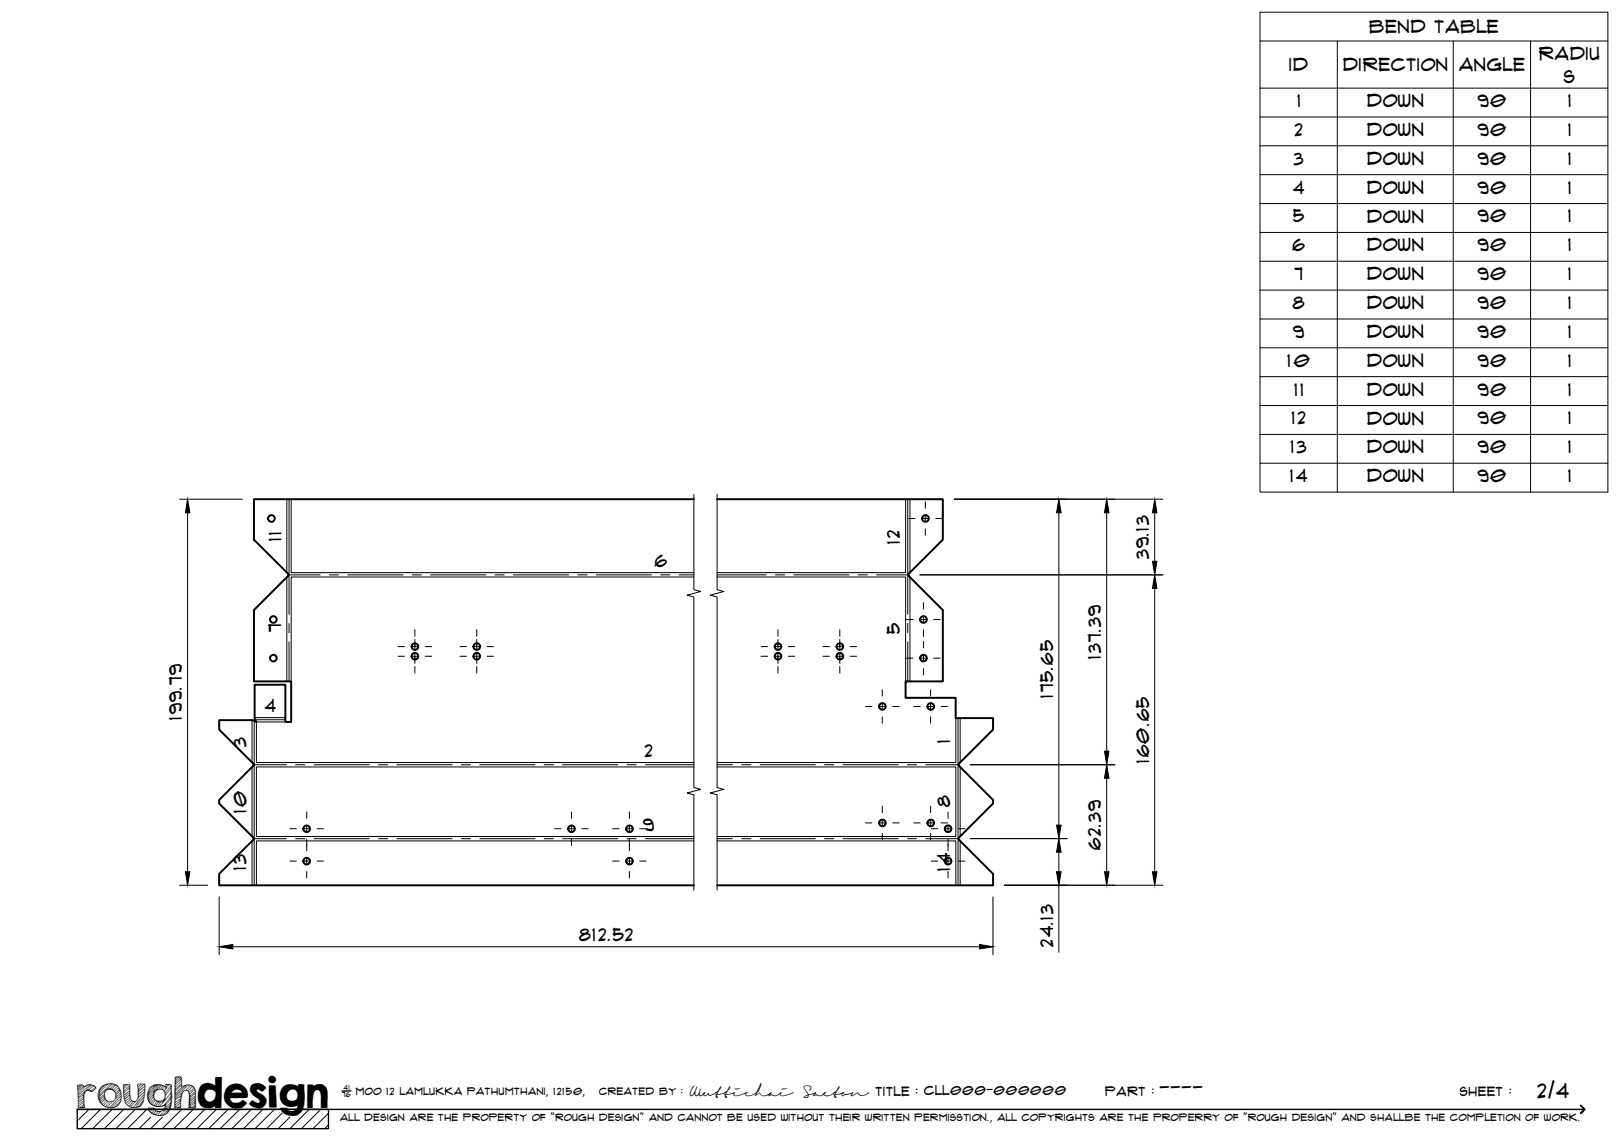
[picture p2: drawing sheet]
<svg xmlns="http://www.w3.org/2000/svg" width="420mm" height="297mm" viewBox="0 0 420 297" stroke-linecap="round" stroke-linejoin="round" font-family="sans-serif">
<!-- layer: Visible -->
<g fill="none" stroke="#000" stroke-width=".51">
<path d="M179.5 129.2h-113.8v10.4l8.9 9-.1 .5-8.8 8.7v18.5h9.6v10.5h-1.5v-9.6h-7.9v8.6l.4 1-1-.5h-8.6v2.5l8.9 8.9-.1 .5-8.8 8.8v.9l8.7 8.7 .2 .3-.1 .4M185.5 129.2h58.4v10.4l-8.7 8.8-.1 .5 8.8 8.9v18.5h-9.6v4.3h12.9v5.2h9.7v3l-8.7 8.7-.2 .5 8.9 9v.9l-8.7 8.7-.2 .5 .2 .2M65.4 217.4l-8.7 8.7v3h122.8M248.2 217.4l8.7 8.7v3h-71.4"/>
<circle cx="70.2" cy="134.2" r=".86"/>
<circle cx="239.4" cy="134.2" r=".86"/>
<circle cx="70.7" cy="160.3" r=".86"/>
<circle cx="70.7" cy="170.3" r=".86"/>
<circle cx="107.3" cy="167.3" r=".86"/>
<circle cx="107.3" cy="169.8" r=".86"/>
<circle cx="123.3" cy="167.3" r=".86"/>
<circle cx="123.3" cy="169.8" r=".86"/>
<circle cx="201.3" cy="167.3" r=".86"/>
<circle cx="201.3" cy="169.8" r=".86"/>
<circle cx="217.3" cy="167.3" r=".86"/>
<circle cx="217.3" cy="169.8" r=".86"/>
<circle cx="238.9" cy="170.3" r=".86"/>
<circle cx="238.9" cy="160.3" r=".86"/>
<circle cx="228.3" cy="182.8" r=".86"/>
<circle cx="240.8" cy="182.8" r=".86"/>
<circle cx="79.3" cy="214.4" r=".86"/>
<circle cx="147.9" cy="214.4" r=".86"/>
<circle cx="162.9" cy="214.4" r=".86"/>
<circle cx="228.3" cy="212.9" r=".86"/>
<circle cx="240.8" cy="212.9" r=".86"/>
<circle cx="245.3" cy="214.4" r=".86"/>
<circle cx="79.3" cy="222.8" r=".86"/>
<circle cx="162.9" cy="222.8" r=".86"/>
<circle cx="245.3" cy="222.8" r=".86"/>
</g>
<!-- layer: Bend Center -->
<g fill="none" stroke="#000" stroke-width=".26">
<path d="M74.8 129.2v29.7M234.8 129.2v29.7M74.6 148.7h8.2M85.2 148.7h2.4M90 148.7h14.2M106.6 148.7h2.4M111.4 148.7h14.3M128.1 148.7h2.4M132.8 148.7h14.3M149.5 148.7h2.4M154.3 148.7h14.3M170.9 148.7h2.4"/>
<path d="M175.7 148.7h3.8M185.5 148.7h12.7M200.6 148.7h2.4M205.4 148.7h14.3M222 148.7h2.4M226.8 148.7h8.2M74.8 161.3v2.4M74.8 166.1v10.2M234.8 161.3v2.4M234.8 166.1v10.2M65.6 197.9h8.5M65.8 186.5v42.6"/>
<path d="M66 186.2h7.8M76.5 197.9h2.4M81.2 197.9h14.3M97.9 197.9h2.4M102.7 197.9h14.3M119.4 197.9h2.3M124.1 197.9h14.3M140.8 197.9h2.4M145.5 197.9h14.3M162.2 197.9h2.4M167 197.9h12.5M185.5 197.9h4"/>
<path d="M191.9 197.9h2.4M196.7 197.9h14.2M213.3 197.9h2.4M218.1 197.9h14.3M234.8 197.9h2.4M239.5 197.9h8.5M247.9 185.8v43.3M65.6 217h8.5M76.5 217h2.4M81.2 217h14.3M97.9 217h2.4M102.7 217h14.3"/>
<path d="M119.4 217h2.3M124.1 217h14.3M140.8 217h2.4M145.5 217h14.3M162.2 217h2.4M167 217h12.5M185.5 217h4M191.9 217h2.4M196.7 217h14.2M213.3 217h2.4M218.1 217h14.3M234.8 217h2.4"/>
<path d="M239.5 217h8.5"/>
</g>
<!-- layer: Visible Narrow -->
<g fill="none" stroke="#000" stroke-width=".26">
<path d="M74.2 129.2v18.9M75.3 129.2v19h104.2M234.3 129.2v19h-48.8M235.4 129.2v18.9M74.2 149.3v27M179.5 149.3h-104.2v27M185.5 149.3h48.8v27M235.4 149.3v27M65.2 186.3v11M65.2 198.5v17.9M65.9 185.7h7.9M66.3 186.8v10.5h113.2"/>
<path d="M66.4 186.8h7.4M179.5 198.4h-113.2v18h113.2M185.5 198.4h61.8v18h-61.8M247.3 185.8v11.5h-61.8M248.4 185.8v11.5M248.4 198.5v17.9M65.2 217.6v11.5M179.5 217.6h-113.2v11.5M185.5 217.6h61.8v11.5M248.4 217.6v11.5"/>
</g>
<!-- layer: TitleBlock -->
<path d="M20 287h65v5h-65zM20 287h390M88.5 282.3h2.3" fill="none" stroke="#000" stroke-width=".36"/>
<path d="M409 286.1l1 .9-1 1" fill="none" stroke="#000" stroke-width=".51"/>
<g fill="none" stroke="#000" stroke-width=".26">
<path d="M23 287l-3 3.1M26 287l-5 5M29 287l-5 5M32 287l-5 5M35 287l-5 5M38 287l-5 5M39 289.1l-3 2.9M42 289.1l-3 2.9M47 287l-5 5M50 287l-5 5M53 287l-5 5M56 287l-5 5"/>
<path d="M59 287l-5 5M62 287l-5 5M65 287l-5 5M68 287l-5 5M71 287l-5 5M73 288l-4 4M75 289.1l-3 2.9M80 287l-5 5M83 287l-5 5M85 288l-4 4M85 291l-1 1"/>
</g>
<!-- layer: Smart Centers -->
<g fill="none" stroke="#000" stroke-width=".26">
<path d="M235.1 134.2h1.6M238.5 134.2h1.8M239.4 129.8v1.7M239.4 133.3v1.8M239.4 136.8v1.7M242.1 134.2h1.7M238.9 155.9v1.7M238.9 159.4v1.8M103 169.8h1.7M103 167.3h1.7M106.4 169.8h1.8M106.4 167.3h1.8"/>
<path d="M107.3 162.9v1.7M107.3 165.4v2.8M107.3 168.9v2.7M107.3 172.5v1.6M110 169.8h1.7M110 167.3h1.7M119 169.8h1.7M119 167.3h1.7M122.4 169.8h1.8M122.4 167.3h1.8M123.3 162.9v1.7M123.3 165.4v2.8"/>
<path d="M123.3 168.9v2.7M123.3 172.5v1.6M126 169.8h1.7M126 167.3h1.7M196.9 169.8h1.7M196.9 167.3h1.7M200.4 169.8h1.8M200.4 167.3h1.8M201.3 162.9v1.7M201.3 165.4v2.8M201.3 168.9v2.7M201.3 172.5v1.6"/>
<path d="M203.9 169.8h1.7M203.9 167.3h1.7M212.9 169.8h1.7M212.9 167.3h1.7M216.4 169.8h1.8M216.4 167.3h1.8M217.3 162.9v1.7M217.3 165.4v2.8M217.3 168.9v2.7M217.3 172.5v1.6M219.9 169.8h1.7M219.9 167.3h1.7"/>
<path d="M228.3 178.4v1.7M234.5 170.3h1.7M234.5 160.3h1.7M238 170.3h1.8M238 160.3h1.8M238.9 163v1.6M238.9 166v1.6M238.9 169.4v1.8M238.9 173v1.7M240.8 178.4v1.7M241.6 170.3h1.6M241.6 160.3h1.6"/>
<path d="M223.9 182.8h1.7M227.4 182.8h1.8M228.3 181.9v1.8M228.3 185.5v1.6M230.9 182.8h1.7M236.4 182.8h1.7M239.9 182.8h1.8M240.8 181.9v1.8M240.8 185.5v1.6M243.5 182.8h1.6M75 214.4h1.7M78.4 214.4h1.8"/>
<path d="M79.4 210.1v1.7M79.4 213.5v1.8M79.4 217.1v3M82 214.4h1.7M143.5 214.4h1.7M147 214.4h1.7M147.8 210.1v1.7M147.8 213.5v1.8M147.8 217.1v1.7M150.5 214.4h1.7M158.5 214.4h1.7M161.9 214.4h1.8"/>
<path d="M162.8 210.1v1.7M162.8 213.5v1.8M162.8 217.1v3M165.5 214.4h1.7M223.9 212.9h1.7M227.4 212.9h1.8M228.3 208.6v1.7M228.3 212v1.8M228.3 215.6v1.7M230.9 212.9h1.7M236.4 212.9h1.7M239.9 212.9h1.8"/>
<path d="M240.8 208.6v1.7M240.8 212v1.8M240.8 215.6v1.7M240.9 214.4h1.7M243.5 212.9h1.6M244.4 214.4h1.8M245.3 210.1v1.7M245.3 213.5v1.8M245.3 217.1v3M247.9 214.4h1.7M75 222.8h1.7M78.4 222.8h1.8"/>
<path d="M79.4 221.9v1.8M79.4 225.5v1.7M82 222.8h1.7M158.5 222.8h1.7M161.9 222.8h1.8M162.8 221.9v1.8M162.8 225.5v1.7M165.5 222.8h1.7M240.9 222.8h1.7M244.4 222.8h1.8M245.3 221.9v1.8M245.3 225.5v1.7"/>
<path d="M247.9 222.8h1.7"/>
</g>
<!-- layer: Break Lines -->
<path d="M179.5 127.9v24.7l1.8 .4-3.5 1 1.7 .5v49.3l1.8 .4-3.5 1 1.7 .4v24.7M185.5 127.9v24.7l1.8 .4-3.5 1 1.7 .5v49.3l1.8 .4-3.5 1 1.7 .4v24.7" fill="none" stroke="#000" stroke-width=".26"/>
<!-- layer: Bend Tables -->
<g fill="none" stroke="#000" stroke-width=".26">
<path d="M326 3.2h90v124.1h-90zM326 10.6h90M346 10.6v116.7M376 10.6v116.7M396 10.6v116.7M326 22.8h90M326 30.3h90M326 37.7h90M326 45.2h90M326 52.7h90M326 60.1h90M326 67.6h90"/>
<path d="M326 75.1h90M326 82.5h90M326 90h90M326 97.5h90M326 104.9h90M326 112.4h90M326 119.9h90"/>
</g>
<!-- layer: FD_Dimensions -->
<g fill="none" stroke="#000" stroke-width=".26">
<path d="M46.4 129.2h16.3M48.5 132.7v92.9M246.9 129.2h53.9M273.9 132.7v80.8M286.3 132.7v61.7M298.7 132.7v12.5M238 148.7h62.8M298.7 152.2v73.4M251 197.9h37.4M251 217h25M286.3 201.4v24.2M46.4 229.1h7.3"/>
<path d="M56.7 232.1v15M256.9 232.1v15M259.9 229.1h40.9M273.9 220.5v5.1M273.9 229.1v17.3M60.2 245h193.2"/>
</g>
<g fill="#000" stroke="#000" stroke-width=".26">
<path d="M48.5 129.2l.6 3.5h-1.1zM273.9 129.2l.6 3.5h-1.2zM286.3 129.2l.6 3.5h-1.2zM298.7 129.2l.6 3.5h-1.1zM298.7 148.7l.6 3.5h-1.1zM298.2 145.2h1.1l-.6 3.5zM285.7 194.4h1.2l-.6 3.5zM273.3 213.5h1.2l-.6 3.5zM286.3 197.9l.6 3.5h-1.2zM48 225.6h1.1l-.6 3.5zM273.9 217l.6 3.5h-1.2zM273.3 225.6h1.2l-.6 3.5z"/>
<path d="M285.7 225.6h1.2l-.6 3.5zM298.2 225.6h1.1l-.6 3.5zM56.7 245l3.5-.6v1.1zM253.4 244.4l3.5 .6-3.5 .5z"/>
</g>
<text font-size="9.7" x="19.9" y="286.8">roughdesign</text>
<g font-size="5.3">
<text x="300.1" y="283.6">----</text>
<text x="397.8" y="284">2/4</text>
</g>
<g font-size="4.6">
<text x="354.3" y="8.6">Bend Table</text>
<text x="398.2" y="15.5">Radiu</text>
<text x="333.6" y="18.5">ID</text>
<text x="347.5" y="18.4">Direction</text>
<text x="377.5" y="18.4">Angle</text>
<text x="404.6" y="21.4">s</text>
<text x="335.7" y="27.7">1</text>
<text x="353.7" y="27.7">Down</text>
<text x="382.3" y="27.7">90</text>
<text x="405.7" y="27.7">1</text>
<text x="335" y="35.2">2</text>
<text x="353.7" y="35.2">Down</text>
<text x="382.3" y="35.2">90</text>
<text x="405.7" y="35.2">1</text>
<text x="334.8" y="42.6">3</text>
<text x="353.7" y="42.6">Down</text>
<text x="382.3" y="42.6">90</text>
<text x="405.7" y="42.6">1</text>
<text x="334.6" y="50.1">4</text>
<text x="353.7" y="50.1">Down</text>
<text x="382.3" y="50.1">90</text>
<text x="405.7" y="50.1">1</text>
<text x="334.6" y="57.6">5</text>
<text x="353.7" y="57.6">Down</text>
<text x="382.3" y="57.6">90</text>
<text x="405.7" y="57.6">1</text>
<text x="334.4" y="65">6</text>
<text x="353.7" y="65.1">Down</text>
<text x="382.3" y="65">90</text>
<text x="405.7" y="65">1</text>
<text x="334.9" y="72.5">7</text>
<text x="353.7" y="72.5">Down</text>
<text x="382.3" y="72.5">90</text>
<text x="405.7" y="72.5">1</text>
<text x="334.5" y="80">8</text>
<text x="353.7" y="80">Down</text>
<text x="382.3" y="80">90</text>
<text x="405.7" y="80">1</text>
<text x="334.6" y="87.4">9</text>
<text x="353.7" y="87.4">Down</text>
<text x="382.3" y="87.4">90</text>
<text x="405.7" y="87.4">1</text>
<text x="333.1" y="94.9">10</text>
<text x="353.7" y="94.9">Down</text>
<text x="382.3" y="94.9">90</text>
<text x="405.7" y="94.9">1</text>
<text x="334.9" y="102.4">11</text>
<text x="353.7" y="102.4">Down</text>
<text x="382.3" y="102.4">90</text>
<text x="405.7" y="102.4">1</text>
<text x="334.2" y="109.8">12</text>
<text x="353.7" y="109.8">Down</text>
<text x="382.3" y="109.8">90</text>
<text x="405.7" y="109.8">1</text>
<text x="334" y="117.3">13</text>
<text x="353.7" y="117.3">Down</text>
<text x="382.3" y="117.3">90</text>
<text x="405.7" y="117.3">1</text>
<text x="333.8" y="124.8">14</text>
<text x="353.7" y="124.8">Down</text>
<text x="382.3" y="124.8">90</text>
<text x="405.7" y="124.8">1</text>
<text x="72.8" y="140.1" transform="rotate(-90 72.8 140.1)">11</text>
<text x="232.8" y="140.7" transform="rotate(-90 232.8 140.7)">12</text>
<text x="169.5" y="146.7">6</text>
<text x="297.2" y="144.6" transform="rotate(-90 297.2 144.6)">39.13</text>
<text x="72.8" y="163.6" transform="rotate(-90 72.8 163.6)">7</text>
<text x="232.8" y="163.9" transform="rotate(-90 232.8 163.9)">5</text>
<text x="284.8" y="170.4" transform="rotate(-90 284.8 170.4)">137.39</text>
<text x="68.5" y="184.2">4</text>
<text x="272.5" y="180.5" transform="rotate(-90 272.5 180.5)">175.65</text>
<text x="47.1" y="186.4" transform="rotate(-90 47.1 186.4)">199.79</text>
<text x="63.7" y="193.4" transform="rotate(-90 63.7 193.4)">3</text>
<text x="166.8" y="195.8">2</text>
<text x="245.9" y="192.2" transform="rotate(-90 245.9 192.2)">1</text>
<text x="297.3" y="197.5" transform="rotate(-90 297.3 197.5)">160.65</text>
<text x="245.8" y="208.9" transform="rotate(-90 245.8 208.9)">8</text>
<text x="63.8" y="210.3" transform="rotate(-90 63.8 210.3)">10</text>
<text x="166.4" y="215">9</text>
<text x="284.8" y="219.9" transform="rotate(-90 284.8 219.9)">62.39</text>
<text x="63.7" y="225.1" transform="rotate(-90 63.7 225.1)">13</text>
<text x="245.9" y="225.3" transform="rotate(-90 245.9 225.3)">14</text>
<text x="149.9" y="243.5">812.52</text>
<text x="272.4" y="245" transform="rotate(-90 272.4 245)">24.13</text>
</g>
<g font-size="3.4">
<text x="178.3" y="283.5">Wuttichai</text>
<text x="208.1" y="283.5">Saeton title : CLL000-000000</text>
</g>
<g font-size="3.3">
<text x="286" y="283.5">Part :</text>
<text x="377.7" y="283.5">sheet :</text>
</g>
<g font-size="2.7">
<text x="92.1" y="283.3">moo 12 Lamlukka pathumthani, 12150,</text>
<text x="155" y="283.3">created by :</text>
</g>
<text font-size="2.6" x="88" y="290.1">all design are the property of &quot;rough design&quot; and cannot be used without their written permisstion., all copyrights are the properry of &quot;rough design&quot; and shallbe the completion of work.</text>
<g font-size="1.9">
<text x="88.5" y="283.9">76</text>
<text x="88.9" y="282.1">41</text>
</g>
</svg>
